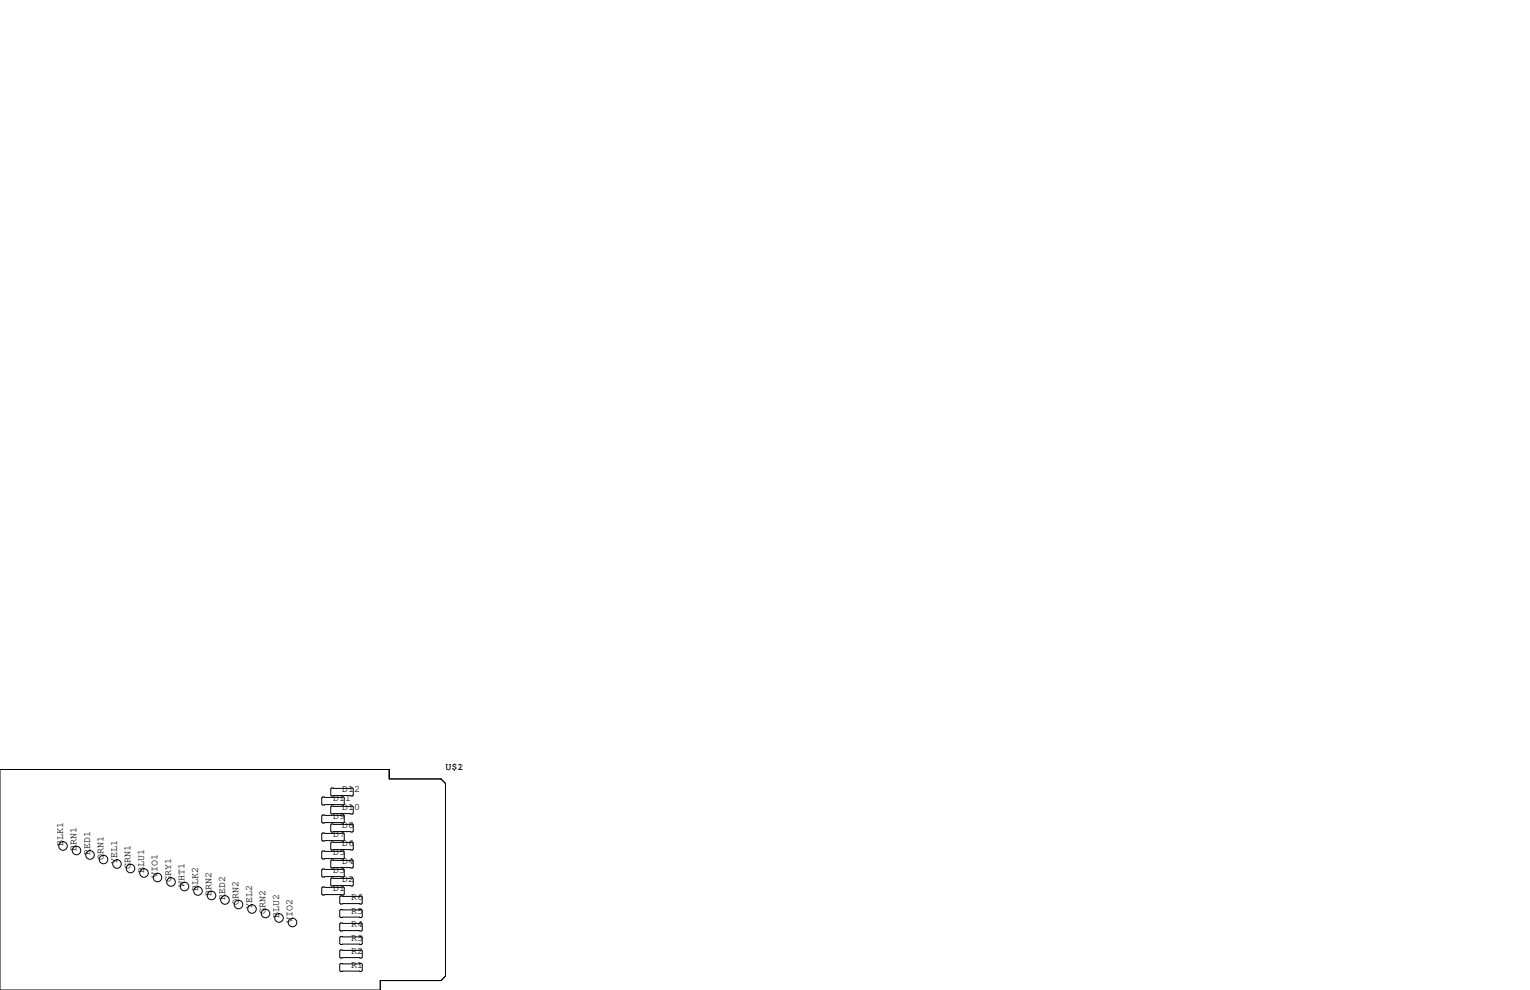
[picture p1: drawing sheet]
<svg xmlns="http://www.w3.org/2000/svg" width="432mm" height="279mm" viewBox="0 0 432 279" stroke-linecap="round" stroke-linejoin="round" font-family="sans-serif">
<g fill="none" stroke="#000" stroke-width=".28">
<path d="M0 217.2h109.9v2.6h14.6l1.2 1.3v54.4l-1.2 1.2h-17.2v2.7h-107.3zM91.1 224.9h5.8l.3 .3v1.7l-.3 .3h-5.8l-.3-.3v-1.7zM91.1 230h5.8l.3 .3v1.7l-.3 .3h-5.8l-.3-.3v-1.7zM91.1 235.1h5.8l.3 .2v1.8l-.3 .3h-5.8l-.3-.3v-1.8zM93.6 222.4h5.8l.3 .2v1.8l-.3 .3h-5.8l-.3-.3v-1.8zM93.6 227.5h5.8l.3 .2v1.8l-.3 .2h-5.8l-.3-.2v-1.8zM93.6 232.5h5.8l.3 .3v1.8l-.3 .2h-5.8l-.3-.2v-1.8zM93.6 237.6h5.8l.3 .3v1.7l-.3 .3h-5.8l-.3-.3v-1.7zM90.8 245.5l.3-.3h5.8l.3 .3v1.8l-.3 .2h-5.8l-.3-.2zM90.8 250.6l.3-.3h5.8l.3 .3v1.7l-.3 .3h-5.8l-.3-.3zM91.1 240.2h5.8l.3 .2v1.8l-.3 .2h-5.8l-.3-.2v-1.8zM93.3 248l.3-.2h5.8l.3 .2v1.8l-.3 .3h-5.8l-.3-.3z"/>
<path d="M93.6 242.7h5.8l.3 .3v1.7l-.3 .3h-5.8l-.3-.3v-1.7zM95.9 253.1l.2-.2h5.9l.2 .2v1.8l-.2 .2h-5.9l-.2-.2zM95.9 256.9l.2-.2h5.9l.2 .2v1.8l-.2 .3h-5.9l-.2-.3zM95.9 272.2l.2-.3h5.9l.2 .3v1.7l-.2 .3h-5.9l-.2-.3zM95.9 260.7l.2-.2h5.9l.2 .2v1.8l-.2 .3h-5.9l-.2-.3zM95.9 264.5l.2-.2h5.9l.2 .2v1.8l-.2 .3h-5.9l-.2-.3zM95.9 268.4l.2-.3h5.9l.2 .3v1.7l-.2 .3h-5.9l-.2-.3z"/>
<circle cx="17.8" cy="238.8" r="1.21"/>
<circle cx="21.6" cy="240" r="1.21"/>
<circle cx="25.4" cy="241.3" r="1.21"/>
<circle cx="29.2" cy="242.6" r="1.21"/>
<circle cx="33" cy="243.8" r="1.21"/>
<circle cx="36.8" cy="245.1" r="1.21"/>
<circle cx="40.6" cy="246.4" r="1.21"/>
<circle cx="44.4" cy="247.7" r="1.21"/>
<circle cx="48.3" cy="248.9" r="1.21"/>
<circle cx="52.1" cy="250.2" r="1.21"/>
<circle cx="55.9" cy="251.5" r="1.21"/>
<circle cx="59.7" cy="252.7" r="1.21"/>
<circle cx="63.5" cy="254" r="1.21"/>
<circle cx="67.3" cy="255.3" r="1.21"/>
<circle cx="71.1" cy="256.5" r="1.21"/>
<circle cx="74.9" cy="257.8" r="1.21"/>
<circle cx="78.7" cy="259.1" r="1.21"/>
<circle cx="82.5" cy="260.4" r="1.21"/>
</g>
<g font-size="2.8">
<text x="125.7" y="217.2">U$1</text>
<text x="129.1" y="217.2">2</text>
<text x="94" y="226.1">D11</text>
<text x="96.5" y="223.5">D12</text>
<text x="94" y="231.1">D9</text>
<text x="96.5" y="228.6">D10</text>
<text x="96.5" y="233.7">D8</text>
<text x="17.8" y="238.8" transform="rotate(-90 17.8 238.8)">BLK1</text>
<text x="94" y="236.2">D7</text>
<text x="96.5" y="238.8">D6</text>
<text x="21.6" y="240" transform="rotate(-90 21.6 240)">BRN1</text>
<text x="25.4" y="241.3" transform="rotate(-90 25.4 241.3)">RED1</text>
<text x="29.2" y="242.6" transform="rotate(-90 29.2 242.6)">ORN1</text>
<text x="33" y="243.8" transform="rotate(-90 33 243.8)">YEL1</text>
<text x="36.8" y="245.1" transform="rotate(-90 36.8 245.1)">GRN1</text>
<text x="94" y="241.3">D5</text>
<text x="96.5" y="243.8">D4</text>
<text x="40.6" y="246.4" transform="rotate(-90 40.6 246.4)">BLU1</text>
<text x="44.4" y="247.6" transform="rotate(-90 44.4 247.6)">VIO1</text>
<text x="48.3" y="248.9" transform="rotate(-90 48.3 248.9)">GRY1</text>
<text x="52.1" y="250.2" transform="rotate(-90 52.1 250.2)">WHT1</text>
<text x="55.9" y="251.5" transform="rotate(-90 55.9 251.5)">BLK2</text>
<text x="94" y="246.4">D3</text>
<text x="94" y="251.5">D1</text>
<text x="96.5" y="248.9">D2</text>
<text x="59.7" y="252.7" transform="rotate(-90 59.7 252.7)">BRN2</text>
<text x="63.5" y="254" transform="rotate(-90 63.5 254)">RED2</text>
<text x="67.3" y="255.3" transform="rotate(-90 67.3 255.3)">ORN2</text>
<text x="71.1" y="256.5" transform="rotate(-90 71.1 256.5)">YEL2</text>
<text x="74.9" y="257.8" transform="rotate(-90 74.9 257.8)">GRN2</text>
<text x="99.1" y="257.8">R5</text>
<text x="99.1" y="254">R6</text>
<text x="78.7" y="259.1" transform="rotate(-90 78.7 259.1)">BLU2</text>
<text x="82.5" y="260.3" transform="rotate(-90 82.5 260.3)">VIO2</text>
<text x="99.1" y="261.6">R4</text>
<text x="99.1" y="269.2">R2</text>
<text x="99.1" y="265.4">R3</text>
<text x="99.1" y="273">R1</text>
</g>
</svg>
